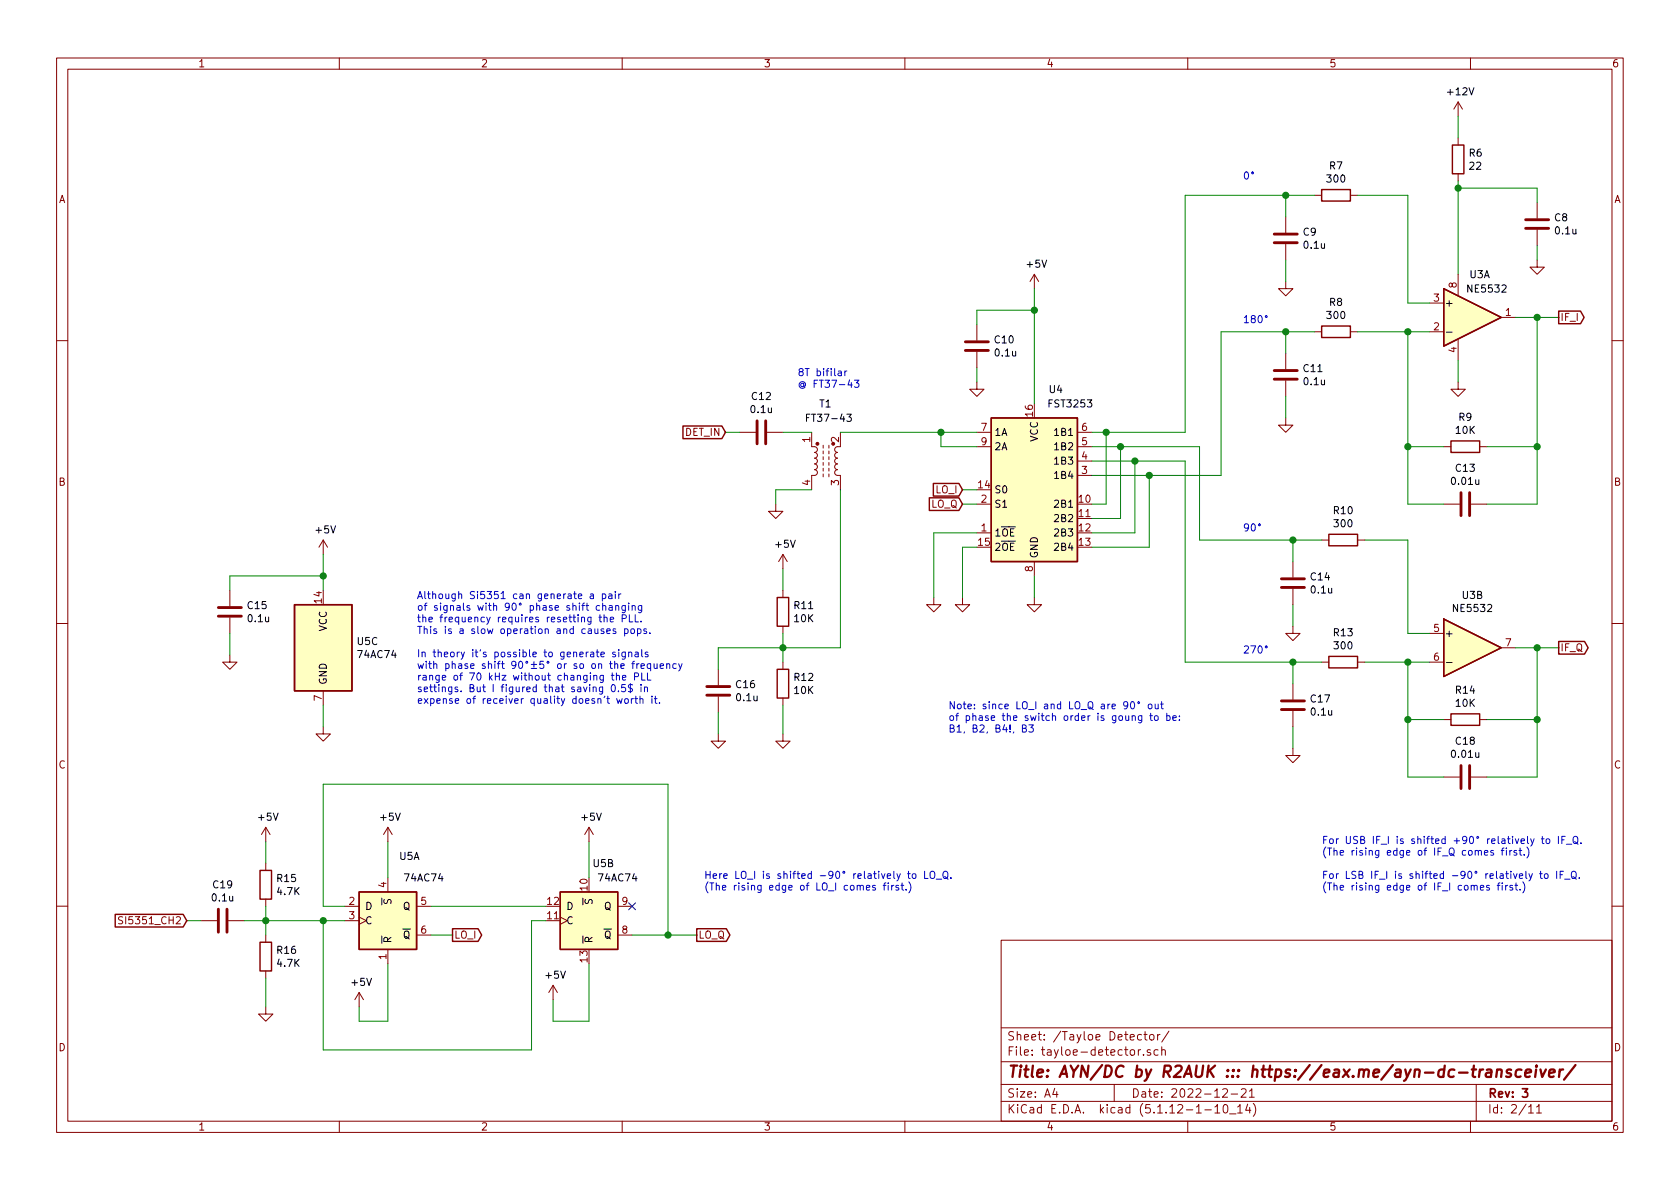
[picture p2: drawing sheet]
EESchema Schematic File Version 4
EELAYER 30 0
EELAYER END
$Descr A4 11693 8268
encoding utf-8
Sheet 2 11
Title "AYN/DC by R2AUK ::: https://eax.me/ayn-dc-transceiver/"
Date "2022-12-21"
Rev "3"
Comp ""
Comment1 ""
Comment2 ""
Comment3 ""
Comment4 ""
$EndDescr
$Comp
L 74xx:74HC74 U5
U 1 1
P 2700 6400
F 0 "U5" H 2850 6850 50  0000 C CNN
F 1 "74AC74" H 2950 6700 50  0000 C CNN
F 2 "Package_SO:SOIC-14_3.9x8.7mm_P1.27mm" H 2700 6400 50  0001 C CNN
F 3 "" H 2700 6400 50  0001 C CNN
	1    2700 6400
	1    0    0    -1  
$EndComp
$Comp
L 74xx:74HC74 U5
U 2 1
P 4100 6400
F 0 "U5" H 4200 6800 50  0000 C CNN
F 1 "74AC74" H 4300 6700 50  0000 C CNN
F 2 "Package_SO:SOIC-14_3.9x8.7mm_P1.27mm" H 4100 6400 50  0001 C CNN
F 3 "" H 4100 6400 50  0001 C CNN
	2    4100 6400
	1    0    0    -1  
$EndComp
$Comp
L 74xx:74HC74 U5
U 3 1
P 2250 4500
F 0 "U5" H 2480 4546 50  0000 L CNN
F 1 "74AC74" H 2480 4455 50  0000 L CNN
F 2 "Package_SO:SOIC-14_3.9x8.7mm_P1.27mm" H 2250 4500 50  0001 C CNN
F 3 "" H 2250 4500 50  0001 C CNN
	3    2250 4500
	1    0    0    -1  
$EndComp
$Comp
L power:+5V #PWR037
U 1 1
P 2250 3850
F 0 "#PWR037" H 2250 3700 50  0001 C CNN
F 1 "+5V" H 2265 4023 50  0000 C CNN
F 2 "" H 2250 3850 50  0001 C CNN
F 3 "" H 2250 3850 50  0001 C CNN
	1    2250 3850
	1    0    0    -1  
$EndComp
$Comp
L power:GND #PWR043
U 1 1
P 2250 5050
F 0 "#PWR043" H 2250 4800 50  0001 C CNN
F 1 "GND" H 2255 4877 50  0001 C CNN
F 2 "" H 2250 5050 50  0001 C CNN
F 3 "" H 2250 5050 50  0001 C CNN
	1    2250 5050
	1    0    0    -1  
$EndComp
Wire Wire Line
	2250 5050 2250 4900
$Comp
L power:+5V #PWR046
U 1 1
P 2700 5850
F 0 "#PWR046" H 2700 5700 50  0001 C CNN
F 1 "+5V" H 2715 6023 50  0000 C CNN
F 2 "" H 2700 5850 50  0001 C CNN
F 3 "" H 2700 5850 50  0001 C CNN
	1    2700 5850
	1    0    0    -1  
$EndComp
$Comp
L power:+5V #PWR047
U 1 1
P 4100 5850
F 0 "#PWR047" H 4100 5700 50  0001 C CNN
F 1 "+5V" H 4115 6023 50  0000 C CNN
F 2 "" H 4100 5850 50  0001 C CNN
F 3 "" H 4100 5850 50  0001 C CNN
	1    4100 5850
	1    0    0    -1  
$EndComp
$Comp
L power:+5V #PWR048
U 1 1
P 3850 6950
F 0 "#PWR048" H 3850 6800 50  0001 C CNN
F 1 "+5V" H 3865 7123 50  0000 C CNN
F 2 "" H 3850 6950 50  0001 C CNN
F 3 "" H 3850 6950 50  0001 C CNN
	1    3850 6950
	1    0    0    -1  
$EndComp
$Comp
L power:+5V #PWR050
U 1 1
P 2500 7000
F 0 "#PWR050" H 2500 6850 50  0001 C CNN
F 1 "+5V" H 2515 7173 50  0000 C CNN
F 2 "" H 2500 7000 50  0001 C CNN
F 3 "" H 2500 7000 50  0001 C CNN
	1    2500 7000
	1    0    0    -1  
$EndComp
Wire Wire Line
	2500 7000 2500 7100
Wire Wire Line
	2500 7100 2700 7100
Wire Wire Line
	2700 7100 2700 6700
Wire Wire Line
	2700 6100 2700 5850
Wire Wire Line
	3850 6950 3850 7100
Wire Wire Line
	3850 7100 4100 7100
Wire Wire Line
	4100 7100 4100 6700
Wire Wire Line
	4100 6100 4100 5850
Wire Wire Line
	3000 6300 3800 6300
Wire Wire Line
	2400 6400 2250 6400
Wire Wire Line
	2250 6400 2250 7300
Wire Wire Line
	2250 7300 3700 7300
Wire Wire Line
	3700 7300 3700 6400
Wire Wire Line
	3700 6400 3800 6400
NoConn ~ 4400 6300
Wire Wire Line
	4400 6500 4650 6500
Wire Wire Line
	4650 6500 4650 5450
Wire Wire Line
	4650 5450 2250 5450
Wire Wire Line
	2250 5450 2250 6300
Wire Wire Line
	2250 6300 2400 6300
Text GLabel 1300 6400 0    50   Input ~ 0
SI5351_CH2
Text GLabel 3150 6500 2    50   Output ~ 0
LO_I
Text GLabel 4850 6500 2    50   Output ~ 0
LO_Q
Wire Wire Line
	4650 6500 4850 6500
Connection ~ 4650 6500
Wire Wire Line
	3150 6500 3000 6500
Text Notes 2900 4900 0    50   ~ 0
Although Si5351 can generate a pair\nof signals with 90° phase shift changing\nthe frequency requires resetting the PLL.\nThis is a slow operation and causes pops.\n\nIn theory it’s possible to generate signals\nwith phase shift 90°±5° or so on the frequency\nrange of 70 kHz without changing the PLL\nsettings. But I figured that saving 0.5$ in\nexpense of receiver quality doesn’t worth it.
$Comp
L Analog_Switch:SN74CBT3253 U4
U 1 1
P 7200 3400
F 0 "U4" H 7350 4100 50  0000 C CNN
F 1 "FST3253" H 7450 4000 50  0000 C CNN
F 2 "Package_SO:TSSOP-16_4.4x5mm_P0.65mm" H 7200 3400 50  0001 C CNN
F 3 "" H 7200 3400 50  0001 C CNN
	1    7200 3400
	1    0    0    -1  
$EndComp
Text GLabel 6700 3400 0    50   Input ~ 0
LO_I
Text GLabel 6700 3500 0    50   Input ~ 0
LO_Q
Wire Wire Line
	6700 3400 6800 3400
Wire Wire Line
	6800 3500 6700 3500
$Comp
L power:GND #PWR038
U 1 1
P 7200 4150
F 0 "#PWR038" H 7200 3900 50  0001 C CNN
F 1 "GND" H 7205 3977 50  0001 C CNN
F 2 "" H 7200 4150 50  0001 C CNN
F 3 "" H 7200 4150 50  0001 C CNN
	1    7200 4150
	1    0    0    -1  
$EndComp
$Comp
L Device:C C15
U 1 1
P 1600 4250
F 0 "C15" H 1715 4296 50  0000 L CNN
F 1 "0.1u" H 1715 4205 50  0000 L CNN
F 2 "Capacitor_SMD:C_0805_2012Metric_Pad1.15x1.40mm_HandSolder" H 1638 4100 50  0001 C CNN
F 3 "~" H 1600 4250 50  0001 C CNN
	1    1600 4250
	1    0    0    -1  
$EndComp
$Comp
L power:GND #PWR040
U 1 1
P 1600 4550
F 0 "#PWR040" H 1600 4300 50  0001 C CNN
F 1 "GND" H 1605 4377 50  0001 C CNN
F 2 "" H 1600 4550 50  0001 C CNN
F 3 "" H 1600 4550 50  0001 C CNN
	1    1600 4550
	1    0    0    -1  
$EndComp
Wire Wire Line
	1600 4550 1600 4400
Wire Wire Line
	1600 4100 1600 4000
$Comp
L power:+5V #PWR031
U 1 1
P 7200 2000
F 0 "#PWR031" H 7200 1850 50  0001 C CNN
F 1 "+5V" H 7215 2173 50  0000 C CNN
F 2 "" H 7200 2000 50  0001 C CNN
F 3 "" H 7200 2000 50  0001 C CNN
	1    7200 2000
	1    0    0    -1  
$EndComp
$Comp
L Device:C C10
U 1 1
P 6800 2400
F 0 "C10" H 6915 2446 50  0000 L CNN
F 1 "0.1u" H 6915 2355 50  0000 L CNN
F 2 "Capacitor_SMD:C_0805_2012Metric_Pad1.15x1.40mm_HandSolder" H 6838 2250 50  0001 C CNN
F 3 "~" H 6800 2400 50  0001 C CNN
	1    6800 2400
	1    0    0    -1  
$EndComp
Wire Wire Line
	7200 2000 7200 2150
Wire Wire Line
	6800 2250 6800 2150
Wire Wire Line
	6800 2150 7200 2150
Connection ~ 7200 2150
Wire Wire Line
	7200 2150 7200 2800
$Comp
L power:GND #PWR032
U 1 1
P 6800 2650
F 0 "#PWR032" H 6800 2400 50  0001 C CNN
F 1 "GND" H 6805 2477 50  0001 C CNN
F 2 "" H 6800 2650 50  0001 C CNN
F 3 "" H 6800 2650 50  0001 C CNN
	1    6800 2650
	1    0    0    -1  
$EndComp
Wire Wire Line
	6800 2550 6800 2650
Wire Wire Line
	2250 3850 2250 4000
Wire Wire Line
	1600 4000 2250 4000
Connection ~ 2250 4000
Wire Wire Line
	2250 4000 2250 4100
$Comp
L Amplifier_Operational:NE5532 U3
U 1 1
P 10250 2200
F 0 "U3" H 10300 2500 50  0000 C CNN
F 1 "NE5532" H 10350 2400 50  0000 C CNN
F 2 "Package_SO:SOIC-8_5.23x5.23mm_P1.27mm" H 10250 2200 50  0001 C CNN
F 3 "http://www.ti.com/lit/ds/symlink/ne5532.pdf" H 10250 2200 50  0001 C CNN
	1    10250 2200
	1    0    0    -1  
$EndComp
$Comp
L Amplifier_Operational:NE5532 U3
U 2 1
P 10250 4500
F 0 "U3" H 10250 4867 50  0000 C CNN
F 1 "NE5532" H 10250 4776 50  0000 C CNN
F 2 "Package_SO:SOIC-8_5.23x5.23mm_P1.27mm" H 10250 4500 50  0001 C CNN
F 3 "http://www.ti.com/lit/ds/symlink/ne5532.pdf" H 10250 4500 50  0001 C CNN
	2    10250 4500
	1    0    0    -1  
$EndComp
$Comp
L Amplifier_Operational:NE5532 U3
U 3 1
P 10250 2200
F 0 "U3" H 10208 2246 50  0001 L CNN
F 1 "NE5532" H 10208 2155 50  0001 L CNN
F 2 "Package_SO:SOIC-8_5.23x5.23mm_P1.27mm" H 10250 2200 50  0001 C CNN
F 3 "http://www.ti.com/lit/ds/symlink/ne5532.pdf" H 10250 2200 50  0001 C CNN
	3    10250 2200
	1    0    0    -1  
$EndComp
$Comp
L power:GND #PWR033
U 1 1
P 10150 2650
F 0 "#PWR033" H 10150 2400 50  0001 C CNN
F 1 "GND" H 10155 2477 50  0001 C CNN
F 2 "" H 10150 2650 50  0001 C CNN
F 3 "" H 10150 2650 50  0001 C CNN
	1    10150 2650
	1    0    0    -1  
$EndComp
Wire Wire Line
	10150 2650 10150 2500
$Comp
L Device:C C8
U 1 1
P 10700 1550
F 0 "C8" H 10815 1596 50  0000 L CNN
F 1 "0.1u" H 10815 1505 50  0000 L CNN
F 2 "Capacitor_SMD:C_0805_2012Metric_Pad1.15x1.40mm_HandSolder" H 10738 1400 50  0001 C CNN
F 3 "~" H 10700 1550 50  0001 C CNN
	1    10700 1550
	1    0    0    -1  
$EndComp
$Comp
L Device:R R6
U 1 1
P 10150 1100
F 0 "R6" H 10220 1146 50  0000 L CNN
F 1 "22" H 10220 1055 50  0000 L CNN
F 2 "Resistor_SMD:R_0805_2012Metric_Pad1.15x1.40mm_HandSolder" V 10080 1100 50  0001 C CNN
F 3 "~" H 10150 1100 50  0001 C CNN
	1    10150 1100
	1    0    0    -1  
$EndComp
Wire Wire Line
	10150 800  10150 950 
$Comp
L power:GND #PWR029
U 1 1
P 10700 1800
F 0 "#PWR029" H 10700 1550 50  0001 C CNN
F 1 "GND" H 10705 1627 50  0001 C CNN
F 2 "" H 10700 1800 50  0001 C CNN
F 3 "" H 10700 1800 50  0001 C CNN
	1    10700 1800
	1    0    0    -1  
$EndComp
Wire Wire Line
	10700 1800 10700 1700
Wire Wire Line
	10700 1400 10700 1300
$Comp
L Device:R R9
U 1 1
P 10200 3100
F 0 "R9" V 9993 3100 50  0000 C CNN
F 1 "10K" V 10084 3100 50  0000 C CNN
F 2 "Resistor_SMD:R_0805_2012Metric_Pad1.15x1.40mm_HandSolder" V 10130 3100 50  0001 C CNN
F 3 "~" H 10200 3100 50  0001 C CNN
	1    10200 3100
	0    1    1    0   
$EndComp
$Comp
L Device:C C13
U 1 1
P 10200 3500
F 0 "C13" V 9948 3500 50  0000 C CNN
F 1 "0.01u" V 10039 3500 50  0000 C CNN
F 2 "Capacitor_SMD:C_0805_2012Metric_Pad1.15x1.40mm_HandSolder" H 10238 3350 50  0001 C CNN
F 3 "~" H 10200 3500 50  0001 C CNN
	1    10200 3500
	0    1    1    0   
$EndComp
$Comp
L Device:R R14
U 1 1
P 10200 5000
F 0 "R14" V 9993 5000 50  0000 C CNN
F 1 "10K" V 10084 5000 50  0000 C CNN
F 2 "Resistor_SMD:R_0805_2012Metric_Pad1.15x1.40mm_HandSolder" V 10130 5000 50  0001 C CNN
F 3 "~" H 10200 5000 50  0001 C CNN
	1    10200 5000
	0    1    1    0   
$EndComp
$Comp
L Device:C C18
U 1 1
P 10200 5400
F 0 "C18" V 9948 5400 50  0000 C CNN
F 1 "0.01u" V 10039 5400 50  0000 C CNN
F 2 "Capacitor_SMD:C_0805_2012Metric_Pad1.15x1.40mm_HandSolder" H 10238 5250 50  0001 C CNN
F 3 "~" H 10200 5400 50  0001 C CNN
	1    10200 5400
	0    1    1    0   
$EndComp
Wire Wire Line
	10350 5000 10700 5000
Wire Wire Line
	10700 5000 10700 4500
Wire Wire Line
	10700 4500 10550 4500
Wire Wire Line
	10350 3100 10700 3100
Wire Wire Line
	10700 3100 10700 2200
Wire Wire Line
	10700 2200 10550 2200
Wire Wire Line
	10350 3500 10700 3500
Wire Wire Line
	10700 3500 10700 3100
Connection ~ 10700 3100
Wire Wire Line
	10350 5400 10700 5400
Wire Wire Line
	10700 5400 10700 5000
Connection ~ 10700 5000
Wire Wire Line
	10050 3100 9800 3100
Wire Wire Line
	9800 3100 9800 2300
Wire Wire Line
	9800 2300 9950 2300
Wire Wire Line
	10050 3500 9800 3500
Wire Wire Line
	9800 3500 9800 3100
Connection ~ 9800 3100
Wire Wire Line
	10050 5000 9800 5000
Wire Wire Line
	9800 5000 9800 4600
Wire Wire Line
	9800 4600 9950 4600
Wire Wire Line
	10050 5400 9800 5400
Wire Wire Line
	9800 5400 9800 5000
Connection ~ 9800 5000
Text GLabel 10850 2200 2    50   Output ~ 0
IF_I
Wire Wire Line
	10850 2200 10700 2200
Connection ~ 10700 2200
Text GLabel 10850 4500 2    50   Output ~ 0
IF_Q
Wire Wire Line
	10850 4500 10700 4500
Connection ~ 10700 4500
$Comp
L Device:R R13
U 1 1
P 9350 4600
F 0 "R13" V 9143 4600 50  0000 C CNN
F 1 "300" V 9234 4600 50  0000 C CNN
F 2 "Resistor_SMD:R_0805_2012Metric_Pad1.15x1.40mm_HandSolder" V 9280 4600 50  0001 C CNN
F 3 "~" H 9350 4600 50  0001 C CNN
	1    9350 4600
	0    1    1    0   
$EndComp
$Comp
L Device:C C17
U 1 1
P 9000 4900
F 0 "C17" H 9115 4946 50  0000 L CNN
F 1 "0.1u" H 9115 4855 50  0000 L CNN
F 2 "Capacitor_SMD:C_0805_2012Metric_Pad1.15x1.40mm_HandSolder" H 9038 4750 50  0001 C CNN
F 3 "~" H 9000 4900 50  0001 C CNN
	1    9000 4900
	1    0    0    -1  
$EndComp
$Comp
L power:GND #PWR044
U 1 1
P 9000 5200
F 0 "#PWR044" H 9000 4950 50  0001 C CNN
F 1 "GND" H 9005 5027 50  0001 C CNN
F 2 "" H 9000 5200 50  0001 C CNN
F 3 "" H 9000 5200 50  0001 C CNN
	1    9000 5200
	1    0    0    -1  
$EndComp
$Comp
L Device:R R10
U 1 1
P 9350 3750
F 0 "R10" V 9143 3750 50  0000 C CNN
F 1 "300" V 9234 3750 50  0000 C CNN
F 2 "Resistor_SMD:R_0805_2012Metric_Pad1.15x1.40mm_HandSolder" V 9280 3750 50  0001 C CNN
F 3 "~" H 9350 3750 50  0001 C CNN
	1    9350 3750
	0    1    1    0   
$EndComp
$Comp
L Device:C C14
U 1 1
P 9000 4050
F 0 "C14" H 9115 4096 50  0000 L CNN
F 1 "0.1u" H 9115 4005 50  0000 L CNN
F 2 "Capacitor_SMD:C_0805_2012Metric_Pad1.15x1.40mm_HandSolder" H 9038 3900 50  0001 C CNN
F 3 "~" H 9000 4050 50  0001 C CNN
	1    9000 4050
	1    0    0    -1  
$EndComp
$Comp
L power:GND #PWR039
U 1 1
P 9000 4350
F 0 "#PWR039" H 9000 4100 50  0001 C CNN
F 1 "GND" H 9005 4177 50  0001 C CNN
F 2 "" H 9000 4350 50  0001 C CNN
F 3 "" H 9000 4350 50  0001 C CNN
	1    9000 4350
	1    0    0    -1  
$EndComp
$Comp
L Device:R R8
U 1 1
P 9300 2300
F 0 "R8" V 9093 2300 50  0000 C CNN
F 1 "300" V 9184 2300 50  0000 C CNN
F 2 "Resistor_SMD:R_0805_2012Metric_Pad1.15x1.40mm_HandSolder" V 9230 2300 50  0001 C CNN
F 3 "~" H 9300 2300 50  0001 C CNN
	1    9300 2300
	0    1    1    0   
$EndComp
$Comp
L Device:C C11
U 1 1
P 8950 2600
F 0 "C11" H 9065 2646 50  0000 L CNN
F 1 "0.1u" H 9065 2555 50  0000 L CNN
F 2 "Capacitor_SMD:C_0805_2012Metric_Pad1.15x1.40mm_HandSolder" H 8988 2450 50  0001 C CNN
F 3 "~" H 8950 2600 50  0001 C CNN
	1    8950 2600
	1    0    0    -1  
$EndComp
$Comp
L power:GND #PWR034
U 1 1
P 8950 2900
F 0 "#PWR034" H 8950 2650 50  0001 C CNN
F 1 "GND" H 8955 2727 50  0001 C CNN
F 2 "" H 8950 2900 50  0001 C CNN
F 3 "" H 8950 2900 50  0001 C CNN
	1    8950 2900
	1    0    0    -1  
$EndComp
$Comp
L Device:R R7
U 1 1
P 9300 1350
F 0 "R7" V 9093 1350 50  0000 C CNN
F 1 "300" V 9184 1350 50  0000 C CNN
F 2 "Resistor_SMD:R_0805_2012Metric_Pad1.15x1.40mm_HandSolder" V 9230 1350 50  0001 C CNN
F 3 "~" H 9300 1350 50  0001 C CNN
	1    9300 1350
	0    1    1    0   
$EndComp
$Comp
L Device:C C9
U 1 1
P 8950 1650
F 0 "C9" H 9065 1696 50  0000 L CNN
F 1 "0.1u" H 9065 1605 50  0000 L CNN
F 2 "Capacitor_SMD:C_0805_2012Metric_Pad1.15x1.40mm_HandSolder" H 8988 1500 50  0001 C CNN
F 3 "~" H 8950 1650 50  0001 C CNN
	1    8950 1650
	1    0    0    -1  
$EndComp
$Comp
L power:GND #PWR030
U 1 1
P 8950 1950
F 0 "#PWR030" H 8950 1700 50  0001 C CNN
F 1 "GND" H 8955 1777 50  0001 C CNN
F 2 "" H 8950 1950 50  0001 C CNN
F 3 "" H 8950 1950 50  0001 C CNN
	1    8950 1950
	1    0    0    -1  
$EndComp
Wire Wire Line
	10150 1250 10150 1300
Wire Wire Line
	10700 1300 10150 1300
Connection ~ 10150 1300
Wire Wire Line
	10150 1300 10150 1900
Wire Wire Line
	9800 2300 9450 2300
Connection ~ 9800 2300
Wire Wire Line
	9150 2300 8950 2300
Wire Wire Line
	8950 2300 8950 2450
Wire Wire Line
	8950 2900 8950 2750
Wire Wire Line
	8950 1950 8950 1800
Wire Wire Line
	8950 1500 8950 1350
Wire Wire Line
	8950 1350 9150 1350
Wire Wire Line
	9450 1350 9800 1350
Wire Wire Line
	9800 1350 9800 2100
Wire Wire Line
	9800 2100 9950 2100
Wire Wire Line
	9000 5200 9000 5050
Wire Wire Line
	9000 4750 9000 4600
Wire Wire Line
	9000 4600 9200 4600
Wire Wire Line
	9500 4600 9800 4600
Connection ~ 9800 4600
Wire Wire Line
	9000 4350 9000 4200
Wire Wire Line
	9000 3900 9000 3750
Wire Wire Line
	9000 3750 9200 3750
Wire Wire Line
	9500 3750 9800 3750
Wire Wire Line
	9800 3750 9800 4400
Wire Wire Line
	9800 4400 9950 4400
Wire Wire Line
	8250 3000 8250 1350
Wire Wire Line
	8250 1350 8950 1350
Connection ~ 8950 1350
Wire Wire Line
	9000 3750 8350 3750
Wire Wire Line
	8350 3750 8350 3100
Connection ~ 9000 3750
Wire Wire Line
	9000 4600 8250 4600
Wire Wire Line
	8250 4600 8250 3200
Connection ~ 9000 4600
Wire Wire Line
	8500 3300 8500 2300
Wire Wire Line
	8500 2300 8950 2300
Connection ~ 8950 2300
Wire Wire Line
	7600 3500 7700 3500
Wire Wire Line
	7600 3600 7800 3600
Wire Wire Line
	7600 3700 7900 3700
Wire Wire Line
	7600 3800 8000 3800
Text Notes 8650 1250 0    50   ~ 0
0°
Text Notes 8650 2250 0    50   ~ 0
180°
Text Notes 8650 3700 0    50   ~ 0
90°
Text Notes 8650 4550 0    50   ~ 0
270°
Text Notes 6600 5100 0    50   ~ 0
Note: since LO_I and LO_Q are 90° out\nof phase the switch order is goung to be:\nB1, B2, B4!, B3
Wire Wire Line
	6800 3000 6550 3000
$Comp
L Device:C C12
U 1 1
P 5300 3000
F 0 "C12" V 5048 3000 50  0000 C CNN
F 1 "0.1u" V 5139 3000 50  0000 C CNN
F 2 "Capacitor_SMD:C_0805_2012Metric_Pad1.15x1.40mm_HandSolder" H 5338 2850 50  0001 C CNN
F 3 "~" H 5300 3000 50  0001 C CNN
	1    5300 3000
	0    1    1    0   
$EndComp
$Comp
L power:GND #PWR035
U 1 1
P 5400 3500
F 0 "#PWR035" H 5400 3250 50  0001 C CNN
F 1 "GND" H 5405 3327 50  0001 C CNN
F 2 "" H 5400 3500 50  0001 C CNN
F 3 "" H 5400 3500 50  0001 C CNN
	1    5400 3500
	1    0    0    -1  
$EndComp
Text GLabel 5050 3000 0    50   Input ~ 0
DET_IN
Wire Wire Line
	5050 3000 5150 3000
Text Notes 5550 2700 0    50   ~ 0
8T bifilar\n@ FT37-43
$Comp
L Device:R R11
U 1 1
P 5450 4250
F 0 "R11" H 5520 4296 50  0000 L CNN
F 1 "10K" H 5520 4205 50  0000 L CNN
F 2 "Resistor_SMD:R_0805_2012Metric_Pad1.15x1.40mm_HandSolder" V 5380 4250 50  0001 C CNN
F 3 "~" H 5450 4250 50  0001 C CNN
	1    5450 4250
	1    0    0    -1  
$EndComp
$Comp
L Device:R R12
U 1 1
P 5450 4750
F 0 "R12" H 5520 4796 50  0000 L CNN
F 1 "10K" H 5520 4705 50  0000 L CNN
F 2 "Resistor_SMD:R_0805_2012Metric_Pad1.15x1.40mm_HandSolder" V 5380 4750 50  0001 C CNN
F 3 "~" H 5450 4750 50  0001 C CNN
	1    5450 4750
	1    0    0    -1  
$EndComp
$Comp
L Device:C C16
U 1 1
P 5000 4800
F 0 "C16" H 5115 4846 50  0000 L CNN
F 1 "0.1u" H 5115 4755 50  0000 L CNN
F 2 "Capacitor_SMD:C_0805_2012Metric_Pad1.15x1.40mm_HandSolder" H 5038 4650 50  0001 C CNN
F 3 "~" H 5000 4800 50  0001 C CNN
	1    5000 4800
	1    0    0    -1  
$EndComp
$Comp
L power:+5V #PWR036
U 1 1
P 5450 3950
F 0 "#PWR036" H 5450 3800 50  0001 C CNN
F 1 "+5V" H 5465 4123 50  0000 C CNN
F 2 "" H 5450 3950 50  0001 C CNN
F 3 "" H 5450 3950 50  0001 C CNN
	1    5450 3950
	1    0    0    -1  
$EndComp
$Comp
L power:GND #PWR042
U 1 1
P 5450 5100
F 0 "#PWR042" H 5450 4850 50  0001 C CNN
F 1 "GND" H 5455 4927 50  0001 C CNN
F 2 "" H 5450 5100 50  0001 C CNN
F 3 "" H 5450 5100 50  0001 C CNN
	1    5450 5100
	1    0    0    -1  
$EndComp
$Comp
L power:GND #PWR041
U 1 1
P 5000 5100
F 0 "#PWR041" H 5000 4850 50  0001 C CNN
F 1 "GND" H 5005 4927 50  0001 C CNN
F 2 "" H 5000 5100 50  0001 C CNN
F 3 "" H 5000 5100 50  0001 C CNN
	1    5000 5100
	1    0    0    -1  
$EndComp
Wire Wire Line
	5000 4650 5000 4500
Wire Wire Line
	5000 4500 5450 4500
Wire Wire Line
	5000 5100 5000 4950
Wire Wire Line
	5450 5100 5450 4900
Wire Wire Line
	5450 4600 5450 4500
Connection ~ 5450 4500
Wire Wire Line
	5450 4500 5850 4500
Wire Wire Line
	5450 4500 5450 4400
Wire Wire Line
	5450 4100 5450 3950
$Comp
L Device:C C19
U 1 1
P 1550 6400
F 0 "C19" V 1298 6400 50  0000 C CNN
F 1 "0.1u" V 1389 6400 50  0000 C CNN
F 2 "Capacitor_SMD:C_0805_2012Metric_Pad1.15x1.40mm_HandSolder" H 1588 6250 50  0001 C CNN
F 3 "~" H 1550 6400 50  0001 C CNN
	1    1550 6400
	0    1    1    0   
$EndComp
$Comp
L Device:R R15
U 1 1
P 1850 6150
F 0 "R15" H 1920 6196 50  0000 L CNN
F 1 "4.7K" H 1920 6105 50  0000 L CNN
F 2 "Resistor_SMD:R_0805_2012Metric_Pad1.15x1.40mm_HandSolder" V 1780 6150 50  0001 C CNN
F 3 "~" H 1850 6150 50  0001 C CNN
	1    1850 6150
	1    0    0    -1  
$EndComp
$Comp
L Device:R R16
U 1 1
P 1850 6650
F 0 "R16" H 1920 6696 50  0000 L CNN
F 1 "4.7K" H 1920 6605 50  0000 L CNN
F 2 "Resistor_SMD:R_0805_2012Metric_Pad1.15x1.40mm_HandSolder" V 1780 6650 50  0001 C CNN
F 3 "~" H 1850 6650 50  0001 C CNN
	1    1850 6650
	1    0    0    -1  
$EndComp
$Comp
L power:+5V #PWR045
U 1 1
P 1850 5850
F 0 "#PWR045" H 1850 5700 50  0001 C CNN
F 1 "+5V" H 1865 6023 50  0000 C CNN
F 2 "" H 1850 5850 50  0001 C CNN
F 3 "" H 1850 5850 50  0001 C CNN
	1    1850 5850
	1    0    0    -1  
$EndComp
$Comp
L power:GND #PWR049
U 1 1
P 1850 7000
F 0 "#PWR049" H 1850 6750 50  0001 C CNN
F 1 "GND" H 1855 6827 50  0001 C CNN
F 2 "" H 1850 7000 50  0001 C CNN
F 3 "" H 1850 7000 50  0001 C CNN
	1    1850 7000
	1    0    0    -1  
$EndComp
Wire Wire Line
	1850 7000 1850 6800
Wire Wire Line
	1850 6000 1850 5850
Wire Wire Line
	1850 6300 1850 6400
Wire Wire Line
	1300 6400 1400 6400
Wire Wire Line
	1700 6400 1850 6400
Connection ~ 1850 6400
Wire Wire Line
	1850 6400 1850 6500
Wire Wire Line
	1850 6400 2250 6400
Connection ~ 2250 6400
$Comp
L power:+12V #PWR028
U 1 1
P 10150 800
F 0 "#PWR028" H 10150 650 50  0001 C CNN
F 1 "+12V" H 10165 973 50  0000 C CNN
F 2 "" H 10150 800 50  0001 C CNN
F 3 "" H 10150 800 50  0001 C CNN
	1    10150 800 
	1    0    0    -1  
$EndComp
$Comp
L Device:L_Core_Ferrite_Coupled_1423 T?
U 1 1
P 5750 3200
AR Path="/639CF160/6398343F" Ref="T?"  Part="1" 
AR Path="/63701EE5/6398343F" Ref="T?"  Part="1" 
AR Path="/635E77F3/6398343F" Ref="T1"  Part="1" 
F 0 "T1" V 5350 3250 50  0000 R CNN
F 1 "FT37-43" V 5450 3350 50  0000 R CNN
F 2 "Package_DIP:DIP-4_W7.62mm" H 5750 3200 50  0001 C CNN
F 3 "~" H 5750 3200 50  0001 C CNN
	1    5750 3200
	0    -1   1    0   
$EndComp
Wire Wire Line
	5450 3000 5650 3000
Wire Wire Line
	5400 3400 5650 3400
Wire Wire Line
	6800 3100 6550 3100
Wire Wire Line
	6550 3100 6550 3000
Connection ~ 6550 3000
Wire Wire Line
	5850 3000 6550 3000
Wire Wire Line
	5400 3500 5400 3400
Wire Wire Line
	5850 3400 5850 4500
Wire Wire Line
	7600 3300 8000 3300
Wire Wire Line
	7600 3200 7900 3200
Wire Wire Line
	7600 3100 7800 3100
Wire Wire Line
	7600 3000 7700 3000
Wire Wire Line
	7700 3500 7700 3000
Connection ~ 7700 3000
Wire Wire Line
	7700 3000 8250 3000
Wire Wire Line
	7800 3600 7800 3100
Connection ~ 7800 3100
Wire Wire Line
	7800 3100 8350 3100
Wire Wire Line
	7900 3700 7900 3200
Connection ~ 7900 3200
Wire Wire Line
	7900 3200 8250 3200
Wire Wire Line
	8000 3800 8000 3300
Connection ~ 8000 3300
Wire Wire Line
	8000 3300 8500 3300
Wire Wire Line
	7200 4000 7200 4150
$Comp
L power:GND #PWR0165
U 1 1
P 6500 4150
F 0 "#PWR0165" H 6500 3900 50  0001 C CNN
F 1 "GND" H 6505 3977 50  0001 C CNN
F 2 "" H 6500 4150 50  0001 C CNN
F 3 "" H 6500 4150 50  0001 C CNN
	1    6500 4150
	1    0    0    -1  
$EndComp
$Comp
L power:GND #PWR0166
U 1 1
P 6700 4150
F 0 "#PWR0166" H 6700 3900 50  0001 C CNN
F 1 "GND" H 6705 3977 50  0001 C CNN
F 2 "" H 6700 4150 50  0001 C CNN
F 3 "" H 6700 4150 50  0001 C CNN
	1    6700 4150
	1    0    0    -1  
$EndComp
Wire Wire Line
	6500 3700 6500 4150
Wire Wire Line
	6700 4150 6700 3800
Wire Wire Line
	6700 3800 6800 3800
Wire Wire Line
	6500 3700 6800 3700
Text Notes 4900 6200 0    50   ~ 0
Here LO_I is shifted -90° relatively to LO_Q.\n(The rising edge of LO_I comes first.)
Text Notes 9200 6200 0    50   ~ 0
For USB IF_I is shifted +90° relatively to IF_Q.\n(The rising edge of IF_Q comes first.)\n\nFor LSB IF_I is shifted -90° relatively to IF_Q.\n(The rising edge of IF_I comes first.)
$EndSCHEMATC
